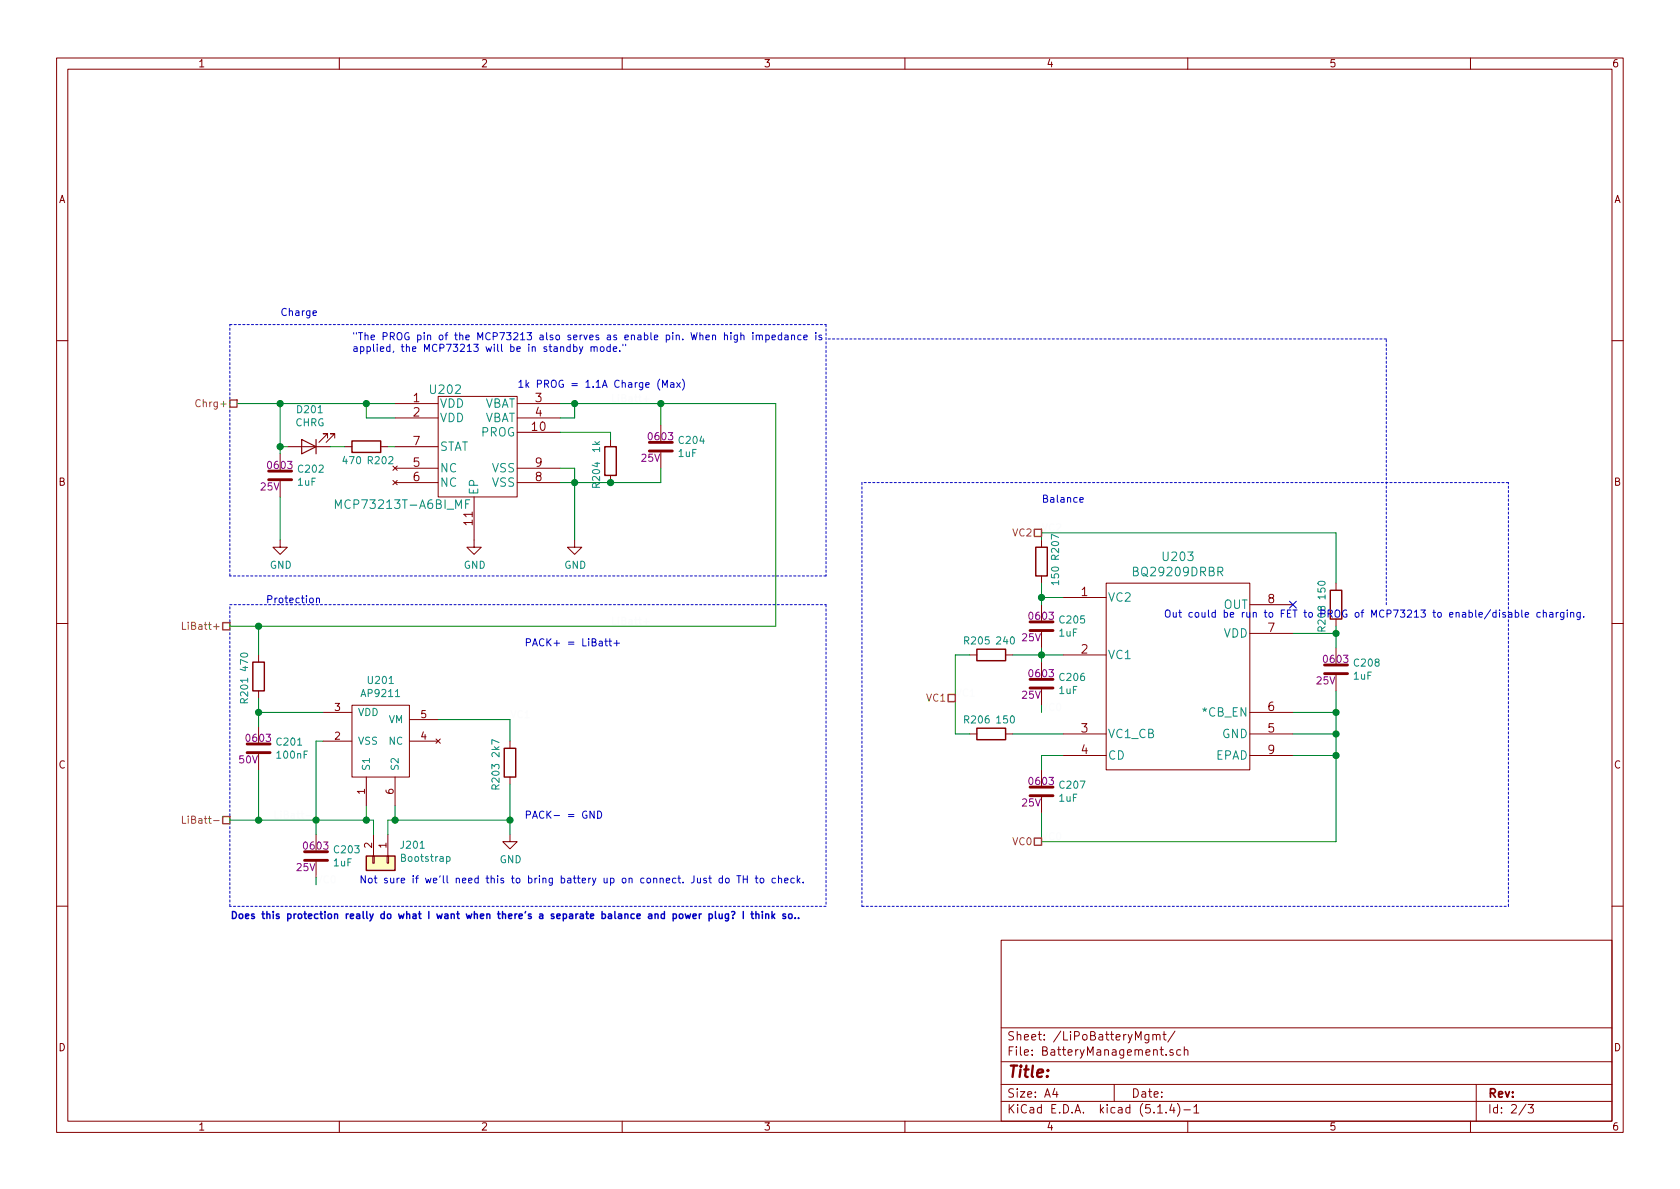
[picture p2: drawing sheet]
EESchema Schematic File Version 4
LIBS:dingo-hat-cache
EELAYER 30 0
EELAYER END
$Descr A4 11693 8268
encoding utf-8
Sheet 2 3
Title ""
Date ""
Rev ""
Comp ""
Comment1 ""
Comment2 ""
Comment3 ""
Comment4 ""
$EndDescr
$Comp
L dingo-hat:AP9211 U?
U 1 1
P 2650 5150
AR Path="/5DA95EB0/5DAAD200/5DC173E3" Ref="U?"  Part="1" 
AR Path="/5DC297AB/5DC173E3" Ref="U201"  Part="1" 
F 0 "U201" H 2650 5575 50  0000 C CNN
F 1 "AP9211" H 2650 5484 50  0000 C CNN
F 2 "libs:6-UDFN-Exposed-Pad" H 2650 5000 50  0001 C CNN
F 3 "https://www.diodes.com/assets/Datasheets/AP9211.pdf" H 2650 5000 50  0001 C CNN
	1    2650 5150
	1    0    0    -1  
$EndComp
$Comp
L Device:C C?
U 1 1
P 1800 5200
AR Path="/5DD0667E" Ref="C?"  Part="1" 
AR Path="/5DA95EB0/5DD0667E" Ref="C?"  Part="1" 
AR Path="/5DC297AB/5DD0667E" Ref="C201"  Part="1" 
F 0 "C201" H 1915 5246 50  0000 L CNN
F 1 "100nF" H 1915 5155 50  0000 L CNN
F 2 "Capacitors_SMD:C_0603" H 1838 5050 50  0001 C CNN
F 3 "~" H 1800 5200 50  0001 C CNN
F 4 "0603" H 1700 5300 50  0000 L TNN "Package"
F 5 "CAP CER 0.1UF 50V X7R 0603" H 1800 5200 50  0001 C CNN "Description"
F 6 "50V" H 1800 5150 50  0000 R TNN "Voltage Rating"
F 7 "https://www.digikey.com/product-detail/en/samsung-electro-mechanics/CL10B104KB8NNNC/1276-1000-1-ND/3889086" H 1800 5200 50  0001 C CNN "Link"
F 8 "Digi-Key" H 1800 5200 50  0001 C CNN "Supplier 1"
F 9 "1276-1000-1-ND" H 1800 5200 50  0001 C CNN "Supplier Part Number 1"
F 10 "0.15000" H 1800 5200 50  0001 C CNN "Unit Cost A$"
	1    1800 5200
	1    0    0    -1  
$EndComp
$Comp
L Device:R R?
U 1 1
P 3550 5300
AR Path="/5DE42ED8" Ref="R?"  Part="1" 
AR Path="/5DC297AB/5DE42ED8" Ref="R203"  Part="1" 
F 0 "R203" V 3450 5200 50  0000 C CNN
F 1 "2k7" V 3450 5400 50  0000 C CNN
F 2 "Resistors_SMD:R_0603" V 3480 5300 50  0001 C CNN
F 3 "~" H 3550 5300 50  0001 C CNN
F 4 "0603" H 2250 -750 50  0001 C CNN "Package"
	1    3550 5300
	1    0    0    -1  
$EndComp
Wire Wire Line
	3550 5150 3550 5000
Wire Wire Line
	3550 5000 3050 5000
Wire Wire Line
	1800 4350 1800 4550
Wire Wire Line
	1800 4850 1800 4950
Wire Wire Line
	2550 5600 2550 5700
Wire Wire Line
	2550 5700 2200 5700
Wire Wire Line
	1800 5700 1800 5350
Wire Wire Line
	1800 5050 1800 4950
Connection ~ 1800 4950
Wire Wire Line
	2250 5150 2200 5150
Wire Wire Line
	2200 5150 2200 5700
Wire Wire Line
	1800 5700 2200 5700
Connection ~ 2200 5700
Wire Wire Line
	1800 4950 2250 4950
Wire Wire Line
	2750 5600 2750 5700
Wire Wire Line
	2750 5700 3550 5700
Connection ~ 3550 5700
Wire Wire Line
	3550 5700 3550 5450
Text HLabel 1600 4350 0    50   UnSpc ~ 0
LiBatt+
Text HLabel 1600 5700 0    50   UnSpc ~ 0
LiBatt-
$Comp
L Device:R R?
U 1 1
P 1800 4700
AR Path="/5DE426CE" Ref="R?"  Part="1" 
AR Path="/5DC297AB/5DE426CE" Ref="R201"  Part="1" 
F 0 "R201" V 1700 4600 50  0000 C CNN
F 1 "470" V 1700 4800 50  0000 C CNN
F 2 "Resistors_SMD:R_0603" V 1730 4700 50  0001 C CNN
F 3 "~" H 1800 4700 50  0001 C CNN
F 4 "0603" H 500 -1350 50  0001 C CNN "Package"
	1    1800 4700
	1    0    0    -1  
$EndComp
$Comp
L Connector_Generic:Conn_01x02 J201
U 1 1
P 2700 6000
F 0 "J201" V 2572 6080 50  0000 L CNN
F 1 "Bootstrap" V 2663 6080 50  0000 L CNN
F 2 "Pin_Headers:Pin_Header_Straight_1x02_Pitch1.27mm" H 2700 6000 50  0001 C CNN
F 3 "~" H 2700 6000 50  0001 C CNN
	1    2700 6000
	0    1    1    0   
$EndComp
Text Notes 2500 6150 0    50   ~ 0
Not sure if we'll need this to bring battery up on connect. Just do TH to check.
Wire Wire Line
	2600 5800 2600 5700
Wire Wire Line
	2600 5700 2550 5700
Connection ~ 2550 5700
Wire Wire Line
	2750 5700 2700 5700
Wire Wire Line
	2700 5700 2700 5800
Connection ~ 2750 5700
$Comp
L dingo-hat:MCP73213T-A6BI_MF U202
U 1 1
P 3300 3100
F 0 "U202" H 3100 3500 60  0000 C CNN
F 1 "MCP73213T-A6BI_MF" H 2800 2700 60  0000 C CNN
F 2 "libs:MCP73213T-A6BI" H 3850 2600 60  0001 C CNN
F 3 "http://ww1.microchip.com/downloads/en/DeviceDoc/20002190D.pdf" H 3325 3551 60  0001 C CNN
	1    3300 3100
	1    0    0    -1  
$EndComp
$Comp
L Device:LED D?
U 1 1
P 2150 3100
AR Path="/5DE917F2" Ref="D?"  Part="1" 
AR Path="/5DC297AB/5DE917F2" Ref="D201"  Part="1" 
F 0 "D201" H 2142 2845 50  0000 C CNN
F 1 "CHRG" H 2142 2936 50  0000 C CNN
F 2 "LEDs:LED_0603" H 2150 3100 50  0001 C CNN
F 3 "~" H 2150 3100 50  0001 C CNN
F 4 "0603" H 1250 -2950 50  0001 C CNN "Package"
	1    2150 3100
	-1   0    0    1   
$EndComp
$Comp
L Device:R R?
U 1 1
P 2550 3100
AR Path="/5DE917FF" Ref="R?"  Part="1" 
AR Path="/5DC297AB/5DE917FF" Ref="R202"  Part="1" 
F 0 "R202" V 2450 3000 50  0000 C CNN
F 1 "470" V 2450 3200 50  0000 C CNN
F 2 "Resistors_SMD:R_0603" V 2480 3100 50  0001 C CNN
F 3 "~" H 2550 3100 50  0001 C CNN
F 4 "0603" H 1250 -2950 50  0001 C CNN "Package"
	1    2550 3100
	0    -1   -1   0   
$EndComp
$Comp
L power:GND #PWR?
U 1 1
P 3300 3750
AR Path="/5DE92439" Ref="#PWR?"  Part="1" 
AR Path="/5DC297AB/5DE92439" Ref="#PWR0202"  Part="1" 
F 0 "#PWR0202" H 3300 3500 50  0001 C CNN
F 1 "GND" H 3305 3577 50  0000 C CNN
F 2 "" H 3300 3750 50  0001 C CNN
F 3 "" H 3300 3750 50  0001 C CNN
	1    3300 3750
	1    0    0    -1  
$EndComp
$Comp
L power:GND #PWR?
U 1 1
P 4000 3750
AR Path="/5DE92A2E" Ref="#PWR?"  Part="1" 
AR Path="/5DC297AB/5DE92A2E" Ref="#PWR0204"  Part="1" 
F 0 "#PWR0204" H 4000 3500 50  0001 C CNN
F 1 "GND" H 4005 3577 50  0000 C CNN
F 2 "" H 4000 3750 50  0001 C CNN
F 3 "" H 4000 3750 50  0001 C CNN
	1    4000 3750
	1    0    0    -1  
$EndComp
$Comp
L power:GND #PWR?
U 1 1
P 3550 5800
AR Path="/5DE96FDF" Ref="#PWR?"  Part="1" 
AR Path="/5DC297AB/5DE96FDF" Ref="#PWR0203"  Part="1" 
F 0 "#PWR0203" H 3550 5550 50  0001 C CNN
F 1 "GND" H 3555 5627 50  0000 C CNN
F 2 "" H 3550 5800 50  0001 C CNN
F 3 "" H 3550 5800 50  0001 C CNN
	1    3550 5800
	1    0    0    -1  
$EndComp
Wire Wire Line
	3550 5700 3550 5800
Wire Wire Line
	4000 3750 4000 3350
Wire Wire Line
	4000 3350 3900 3350
Wire Wire Line
	3900 3250 4000 3250
Wire Wire Line
	4000 3250 4000 3350
Connection ~ 4000 3350
$Comp
L Device:R R?
U 1 1
P 4250 3200
AR Path="/5DE98E07" Ref="R?"  Part="1" 
AR Path="/5DC297AB/5DE98E07" Ref="R204"  Part="1" 
F 0 "R204" V 4150 3100 50  0000 C CNN
F 1 "1k" V 4150 3300 50  0000 C CNN
F 2 "Resistors_SMD:R_0603" V 4180 3200 50  0001 C CNN
F 3 "~" H 4250 3200 50  0001 C CNN
F 4 "0603" H 2950 -2850 50  0001 C CNN "Package"
	1    4250 3200
	1    0    0    -1  
$EndComp
Wire Wire Line
	3900 3000 4250 3000
Wire Wire Line
	4250 3000 4250 3050
Wire Wire Line
	4250 3350 4000 3350
Wire Wire Line
	2750 2900 2550 2900
Wire Wire Line
	2550 2900 2550 2800
Connection ~ 2550 2800
Wire Wire Line
	2550 2800 2750 2800
Wire Wire Line
	3900 2900 4000 2900
Wire Wire Line
	4000 2800 4000 2900
Connection ~ 4000 2800
Wire Wire Line
	4000 2800 3900 2800
Wire Wire Line
	4000 2800 4600 2800
Wire Wire Line
	2000 3100 1950 3100
Wire Wire Line
	1950 3100 1950 2800
Wire Wire Line
	1950 2800 2550 2800
Wire Wire Line
	2300 3100 2400 3100
Wire Wire Line
	2700 3100 2750 3100
$Comp
L Device:C C?
U 1 1
P 4600 3100
AR Path="/5DEA4065" Ref="C?"  Part="1" 
AR Path="/5DA95EB0/5DEA4065" Ref="C?"  Part="1" 
AR Path="/5DC297AB/5DEA4065" Ref="C204"  Part="1" 
F 0 "C204" H 4715 3146 50  0000 L CNN
F 1 "1uF" H 4715 3055 50  0000 L CNN
F 2 "Capacitors_SMD:C_0603" H 4638 2950 50  0001 C CNN
F 3 "~" H 4600 3100 50  0001 C CNN
F 4 "0603" H 4500 3200 50  0000 L TNN "Package"
F 5 "CAP CER 1UF 25V X5R 0603" H 4600 3100 50  0001 C CNN "Description"
F 6 "25V" H 4600 3050 50  0000 R TNN "Voltage Rating"
F 7 "https://www.digikey.com.au/product-detail/en/yageo/CC0603KRX5R8BB105/311-1445-1-ND/2833751" H 4600 3100 50  0001 C CNN "Link"
F 8 "Digi-Key" H 4600 3100 50  0001 C CNN "Supplier 1"
F 9 "311-1445-1-ND" H 4600 3100 50  0001 C CNN "Supplier Part Number 1"
F 10 "0.15000" H 4600 3100 50  0001 C CNN "Unit Cost A$"
	1    4600 3100
	1    0    0    -1  
$EndComp
$Comp
L Device:C C?
U 1 1
P 1950 3300
AR Path="/5DEA4DE0" Ref="C?"  Part="1" 
AR Path="/5DA95EB0/5DEA4DE0" Ref="C?"  Part="1" 
AR Path="/5DC297AB/5DEA4DE0" Ref="C202"  Part="1" 
F 0 "C202" H 2065 3346 50  0000 L CNN
F 1 "1uF" H 2065 3255 50  0000 L CNN
F 2 "Capacitors_SMD:C_0603" H 1988 3150 50  0001 C CNN
F 3 "~" H 1950 3300 50  0001 C CNN
F 4 "0603" H 1850 3400 50  0000 L TNN "Package"
F 5 "CAP CER 1UF 25V X5R 0603" H 1950 3300 50  0001 C CNN "Description"
F 6 "25V" H 1950 3250 50  0000 R TNN "Voltage Rating"
F 7 "https://www.digikey.com.au/product-detail/en/yageo/CC0603KRX5R8BB105/311-1445-1-ND/2833751" H 1950 3300 50  0001 C CNN "Link"
F 8 "Digi-Key" H 1950 3300 50  0001 C CNN "Supplier 1"
F 9 "311-1445-1-ND" H 1950 3300 50  0001 C CNN "Supplier Part Number 1"
F 10 "0.15000" H 1950 3300 50  0001 C CNN "Unit Cost A$"
	1    1950 3300
	1    0    0    -1  
$EndComp
$Comp
L power:GND #PWR?
U 1 1
P 1950 3750
AR Path="/5DEA6514" Ref="#PWR?"  Part="1" 
AR Path="/5DC297AB/5DEA6514" Ref="#PWR0201"  Part="1" 
F 0 "#PWR0201" H 1950 3500 50  0001 C CNN
F 1 "GND" H 1955 3577 50  0000 C CNN
F 2 "" H 1950 3750 50  0001 C CNN
F 3 "" H 1950 3750 50  0001 C CNN
	1    1950 3750
	1    0    0    -1  
$EndComp
Wire Wire Line
	1950 3450 1950 3750
Wire Wire Line
	1950 3100 1950 3150
Connection ~ 1950 3100
Wire Wire Line
	4600 3250 4600 3350
Wire Wire Line
	4600 3350 4250 3350
Connection ~ 4250 3350
Wire Wire Line
	4600 2950 4600 2800
Text Notes 3600 2700 0    50   ~ 0
1k PROG = 1.1A Charge (Max)
Text HLabel 1650 2800 0    50   UnSpc ~ 0
Chrg+
$Comp
L Device:R R?
U 1 1
P 9300 4200
AR Path="/5DEB7344" Ref="R?"  Part="1" 
AR Path="/5DC297AB/5DEB7344" Ref="R208"  Part="1" 
F 0 "R208" V 9200 4100 50  0000 C CNN
F 1 "150" V 9200 4300 50  0000 C CNN
F 2 "Resistors_SMD:R_0603" V 9230 4200 50  0001 C CNN
F 3 "~" H 9300 4200 50  0001 C CNN
F 4 "0603" H 8000 -1850 50  0001 C CNN "Package"
	1    9300 4200
	1    0    0    -1  
$EndComp
$Comp
L Device:C C?
U 1 1
P 7250 4750
AR Path="/5DEB7927" Ref="C?"  Part="1" 
AR Path="/5DA95EB0/5DEB7927" Ref="C?"  Part="1" 
AR Path="/5DC297AB/5DEB7927" Ref="C206"  Part="1" 
F 0 "C206" H 7365 4796 50  0000 L CNN
F 1 "1uF" H 7365 4705 50  0000 L CNN
F 2 "Capacitors_SMD:C_0603" H 7288 4600 50  0001 C CNN
F 3 "~" H 7250 4750 50  0001 C CNN
F 4 "0603" H 7150 4850 50  0000 L TNN "Package"
F 5 "CAP CER 1UF 25V X5R 0603" H 7250 4750 50  0001 C CNN "Description"
F 6 "25V" H 7250 4700 50  0000 R TNN "Voltage Rating"
F 7 "https://www.digikey.com.au/product-detail/en/yageo/CC0603KRX5R8BB105/311-1445-1-ND/2833751" H 7250 4750 50  0001 C CNN "Link"
F 8 "Digi-Key" H 7250 4750 50  0001 C CNN "Supplier 1"
F 9 "311-1445-1-ND" H 7250 4750 50  0001 C CNN "Supplier Part Number 1"
F 10 "0.15000" H 7250 4750 50  0001 C CNN "Unit Cost A$"
	1    7250 4750
	1    0    0    -1  
$EndComp
$Comp
L Device:C C?
U 1 1
P 7250 4350
AR Path="/5DEB7D1E" Ref="C?"  Part="1" 
AR Path="/5DA95EB0/5DEB7D1E" Ref="C?"  Part="1" 
AR Path="/5DC297AB/5DEB7D1E" Ref="C205"  Part="1" 
F 0 "C205" H 7365 4396 50  0000 L CNN
F 1 "1uF" H 7365 4305 50  0000 L CNN
F 2 "Capacitors_SMD:C_0603" H 7288 4200 50  0001 C CNN
F 3 "~" H 7250 4350 50  0001 C CNN
F 4 "0603" H 7150 4450 50  0000 L TNN "Package"
F 5 "CAP CER 1UF 25V X5R 0603" H 7250 4350 50  0001 C CNN "Description"
F 6 "25V" H 7250 4300 50  0000 R TNN "Voltage Rating"
F 7 "https://www.digikey.com.au/product-detail/en/yageo/CC0603KRX5R8BB105/311-1445-1-ND/2833751" H 7250 4350 50  0001 C CNN "Link"
F 8 "Digi-Key" H 7250 4350 50  0001 C CNN "Supplier 1"
F 9 "311-1445-1-ND" H 7250 4350 50  0001 C CNN "Supplier Part Number 1"
F 10 "0.15000" H 7250 4350 50  0001 C CNN "Unit Cost A$"
	1    7250 4350
	1    0    0    -1  
$EndComp
$Comp
L Device:C C?
U 1 1
P 9300 4650
AR Path="/5DEB7E1B" Ref="C?"  Part="1" 
AR Path="/5DA95EB0/5DEB7E1B" Ref="C?"  Part="1" 
AR Path="/5DC297AB/5DEB7E1B" Ref="C208"  Part="1" 
F 0 "C208" H 9415 4696 50  0000 L CNN
F 1 "1uF" H 9415 4605 50  0000 L CNN
F 2 "Capacitors_SMD:C_0603" H 9338 4500 50  0001 C CNN
F 3 "~" H 9300 4650 50  0001 C CNN
F 4 "0603" H 9200 4750 50  0000 L TNN "Package"
F 5 "CAP CER 1UF 25V X5R 0603" H 9300 4650 50  0001 C CNN "Description"
F 6 "25V" H 9300 4600 50  0000 R TNN "Voltage Rating"
F 7 "https://www.digikey.com.au/product-detail/en/yageo/CC0603KRX5R8BB105/311-1445-1-ND/2833751" H 9300 4650 50  0001 C CNN "Link"
F 8 "Digi-Key" H 9300 4650 50  0001 C CNN "Supplier 1"
F 9 "311-1445-1-ND" H 9300 4650 50  0001 C CNN "Supplier Part Number 1"
F 10 "0.15000" H 9300 4650 50  0001 C CNN "Unit Cost A$"
	1    9300 4650
	1    0    0    -1  
$EndComp
Wire Wire Line
	9000 4400 9300 4400
Wire Wire Line
	9300 4400 9300 4500
Text Notes 3650 5700 0    50   ~ 0
PACK- = GND
Text Notes 3650 4500 0    50   ~ 0
PACK+ = LiBatt+
$Comp
L Device:R R?
U 1 1
P 6900 4550
AR Path="/5DEC307F" Ref="R?"  Part="1" 
AR Path="/5DC297AB/5DEC307F" Ref="R205"  Part="1" 
F 0 "R205" V 6800 4450 50  0000 C CNN
F 1 "240" V 6800 4650 50  0000 C CNN
F 2 "Resistors_SMD:R_0603" V 6830 4550 50  0001 C CNN
F 3 "~" H 6900 4550 50  0001 C CNN
F 4 "0603" H 5600 -1500 50  0001 C CNN "Package"
	1    6900 4550
	0    1    1    0   
$EndComp
$Comp
L Device:R R?
U 1 1
P 6900 5100
AR Path="/5DEC3348" Ref="R?"  Part="1" 
AR Path="/5DC297AB/5DEC3348" Ref="R206"  Part="1" 
F 0 "R206" V 6800 5000 50  0000 C CNN
F 1 "150" V 6800 5200 50  0000 C CNN
F 2 "Resistors_SMD:R_0603" V 6830 5100 50  0001 C CNN
F 3 "~" H 6900 5100 50  0001 C CNN
F 4 "0603" H 5600 -950 50  0001 C CNN "Package"
	1    6900 5100
	0    1    1    0   
$EndComp
Wire Wire Line
	7400 4550 7250 4550
Wire Wire Line
	7250 4550 7250 4500
Wire Wire Line
	7250 4550 7250 4600
Connection ~ 7250 4550
Wire Wire Line
	7400 4150 7250 4150
Wire Wire Line
	7250 4150 7250 4200
Wire Wire Line
	7250 3700 7250 3750
$Comp
L Device:R R?
U 1 1
P 7250 3900
AR Path="/5DEC1918" Ref="R?"  Part="1" 
AR Path="/5DC297AB/5DEC1918" Ref="R207"  Part="1" 
F 0 "R207" V 7150 3800 50  0000 C CNN
F 1 "150" V 7150 4000 50  0000 C CNN
F 2 "Resistors_SMD:R_0603" V 7180 3900 50  0001 C CNN
F 3 "~" H 7250 3900 50  0001 C CNN
F 4 "0603" H 5950 -2150 50  0001 C CNN "Package"
	1    7250 3900
	-1   0    0    1   
$EndComp
Text Label 7250 3700 0    50   ~ 0
VC2
$Comp
L Device:C C?
U 1 1
P 7250 5500
AR Path="/5DED63F8" Ref="C?"  Part="1" 
AR Path="/5DA95EB0/5DED63F8" Ref="C?"  Part="1" 
AR Path="/5DC297AB/5DED63F8" Ref="C207"  Part="1" 
F 0 "C207" H 7365 5546 50  0000 L CNN
F 1 "1uF" H 7365 5455 50  0000 L CNN
F 2 "Capacitors_SMD:C_0603" H 7288 5350 50  0001 C CNN
F 3 "~" H 7250 5500 50  0001 C CNN
F 4 "0603" H 7150 5600 50  0000 L TNN "Package"
F 5 "CAP CER 1UF 25V X5R 0603" H 7250 5500 50  0001 C CNN "Description"
F 6 "25V" H 7250 5450 50  0000 R TNN "Voltage Rating"
F 7 "https://www.digikey.com.au/product-detail/en/yageo/CC0603KRX5R8BB105/311-1445-1-ND/2833751" H 7250 5500 50  0001 C CNN "Link"
F 8 "Digi-Key" H 7250 5500 50  0001 C CNN "Supplier 1"
F 9 "311-1445-1-ND" H 7250 5500 50  0001 C CNN "Supplier Part Number 1"
F 10 "0.15000" H 7250 5500 50  0001 C CNN "Unit Cost A$"
	1    7250 5500
	1    0    0    -1  
$EndComp
Text Label 1900 5700 0    50   ~ 0
LiBatt-
Text Label 7250 5850 0    50   ~ 0
VC0
Text Label 6650 4850 0    50   ~ 0
VC1
$Comp
L dingo-hat:BQ29209DRBR U203
U 1 1
P 8200 4700
F 0 "U203" H 8200 5537 60  0000 C CNN
F 1 "BQ29209DRBR" H 8200 5431 60  0000 C CNN
F 2 "libs:BQ29209DRBR" H 8200 4700 60  0001 C CNN
F 3 "http://www.ti.com/general/docs/suppproductinfo.tsp?distId=10&gotoUrl=http%3A%2F%2Fwww.ti.com%2Flit%2Fgpn%2Fbq29209" H 7400 5100 60  0001 C CNN
F 4 "https://www.digikey.com/product-detail/en/texas-instruments/BQ29209DRBR/296-27677-1-ND/2350211" H 8200 4700 50  0001 C CNN "Link"
F 5 "BQ29209DRBR" H 8200 4700 50  0001 C CNN "Mfg Part #"
F 6 "8-VDFN Exposed Pad" H 8200 4700 50  0001 C CNN "Package"
F 7 "Digi-Key" H 8200 4700 50  0001 C CNN "Supplier 1"
F 8 "296-27677-1-ND" H 8200 4700 50  0001 C CNN "Supplier Part Number 1"
F 9 "0.90000" H 8200 4700 50  0001 C CNN "Unit Cost A$"
	1    8200 4700
	1    0    0    -1  
$EndComp
Wire Wire Line
	7250 4900 7250 4950
Wire Wire Line
	7400 5250 7250 5250
Wire Wire Line
	7250 5250 7250 5350
Wire Wire Line
	7400 5100 7050 5100
Wire Wire Line
	6750 5100 6650 5100
Wire Wire Line
	6650 4550 6750 4550
Wire Wire Line
	7050 4550 7250 4550
Wire Wire Line
	7250 4050 7250 4150
Wire Wire Line
	6650 4550 6650 5100
Connection ~ 7250 4150
Text Label 4250 2800 0    50   ~ 0
LiBatt+
Text Label 4250 4350 0    50   ~ 0
LiBatt+
Wire Wire Line
	9300 4800 9300 4950
Wire Wire Line
	9000 5250 9300 5250
Connection ~ 9300 5250
Wire Wire Line
	9000 5100 9300 5100
Connection ~ 9300 5100
Wire Wire Line
	9300 5100 9300 5250
Wire Wire Line
	9000 4950 9300 4950
Connection ~ 9300 4950
Wire Wire Line
	9300 4950 9300 5100
Wire Wire Line
	7250 5850 9300 5850
Wire Wire Line
	7250 5650 7250 5850
Wire Wire Line
	9300 5250 9300 5850
Wire Wire Line
	9300 4400 9300 4350
Connection ~ 9300 4400
Wire Wire Line
	7250 3700 9300 3700
Wire Wire Line
	9300 3700 9300 4050
Text Notes 8100 4300 0    50   ~ 0
Out could be run to FET to PROG of MCP73213 to enable/disable charging.
Text Notes 7250 3500 0    50   ~ 0
Balance
Text Notes 1950 2200 0    50   ~ 0
Charge
Text Notes 1850 4200 0    50   ~ 0
Protection
Wire Notes Line
	5750 4200 5750 6300
Wire Notes Line
	5750 6300 1600 6300
Wire Notes Line
	1600 6300 1600 4200
Wire Notes Line
	1600 4200 5750 4200
Wire Notes Line
	6000 6300 10500 6300
Wire Notes Line
	10500 6300 10500 3350
Wire Notes Line
	10500 3350 6000 3350
Wire Notes Line
	1600 2250 5750 2250
Wire Notes Line
	5750 2250 5750 4000
Wire Notes Line
	5750 4000 1600 4000
Wire Notes Line
	1600 4000 1600 2250
Text Notes 2450 2450 0    50   ~ 0
"The PROG pin of the MCP73213 also serves as enable pin. When high impedance is\napplied, the MCP73213 will be in standby mode."
Wire Notes Line
	9650 4200 9650 2350
Wire Notes Line
	9650 2350 5750 2350
Text Label 2200 6150 0    50   ~ 0
VC0
$Comp
L Device:C C?
U 1 1
P 2200 5950
AR Path="/5DC6B2DE" Ref="C?"  Part="1" 
AR Path="/5DA95EB0/5DC6B2DE" Ref="C?"  Part="1" 
AR Path="/5DC297AB/5DC6B2DE" Ref="C203"  Part="1" 
F 0 "C203" H 2315 5996 50  0000 L CNN
F 1 "1uF" H 2315 5905 50  0000 L CNN
F 2 "Capacitors_SMD:C_0603" H 2238 5800 50  0001 C CNN
F 3 "~" H 2200 5950 50  0001 C CNN
F 4 "0603" H 2100 6050 50  0000 L TNN "Package"
F 5 "CAP CER 1UF 25V X5R 0603" H 2200 5950 50  0001 C CNN "Description"
F 6 "25V" H 2200 5900 50  0000 R TNN "Voltage Rating"
F 7 "https://www.digikey.com.au/product-detail/en/yageo/CC0603KRX5R8BB105/311-1445-1-ND/2833751" H 2200 5950 50  0001 C CNN "Link"
F 8 "Digi-Key" H 2200 5950 50  0001 C CNN "Supplier 1"
F 9 "311-1445-1-ND" H 2200 5950 50  0001 C CNN "Supplier Part Number 1"
F 10 "0.15000" H 2200 5950 50  0001 C CNN "Unit Cost A$"
	1    2200 5950
	1    0    0    -1  
$EndComp
Text Label 7250 4950 0    50   ~ 0
VC0
Text Label 3550 5000 0    50   ~ 0
VC1
Text Notes 1600 6400 0    49   ~ 10
Does this protection really do what I want when there's a separate balance and power plug? I think so..
Connection ~ 1950 2800
Wire Wire Line
	1650 2800 1950 2800
Wire Wire Line
	2200 6100 2200 6150
Wire Wire Line
	2200 5800 2200 5700
Text HLabel 7250 3700 0    50   UnSpc ~ 0
VC2
Text HLabel 6650 4850 0    50   UnSpc ~ 0
VC1
Wire Notes Line
	6000 3350 6000 6300
Text HLabel 7250 5850 0    50   UnSpc ~ 0
VC0
Wire Wire Line
	1800 5700 1600 5700
Connection ~ 1800 5700
Wire Wire Line
	1600 4350 1800 4350
Connection ~ 1800 4350
NoConn ~ 9000 4200
Wire Wire Line
	4600 2800 5400 2800
Wire Wire Line
	5400 2800 5400 4350
Wire Wire Line
	1800 4350 5400 4350
Connection ~ 4600 2800
$EndSCHEMATC
